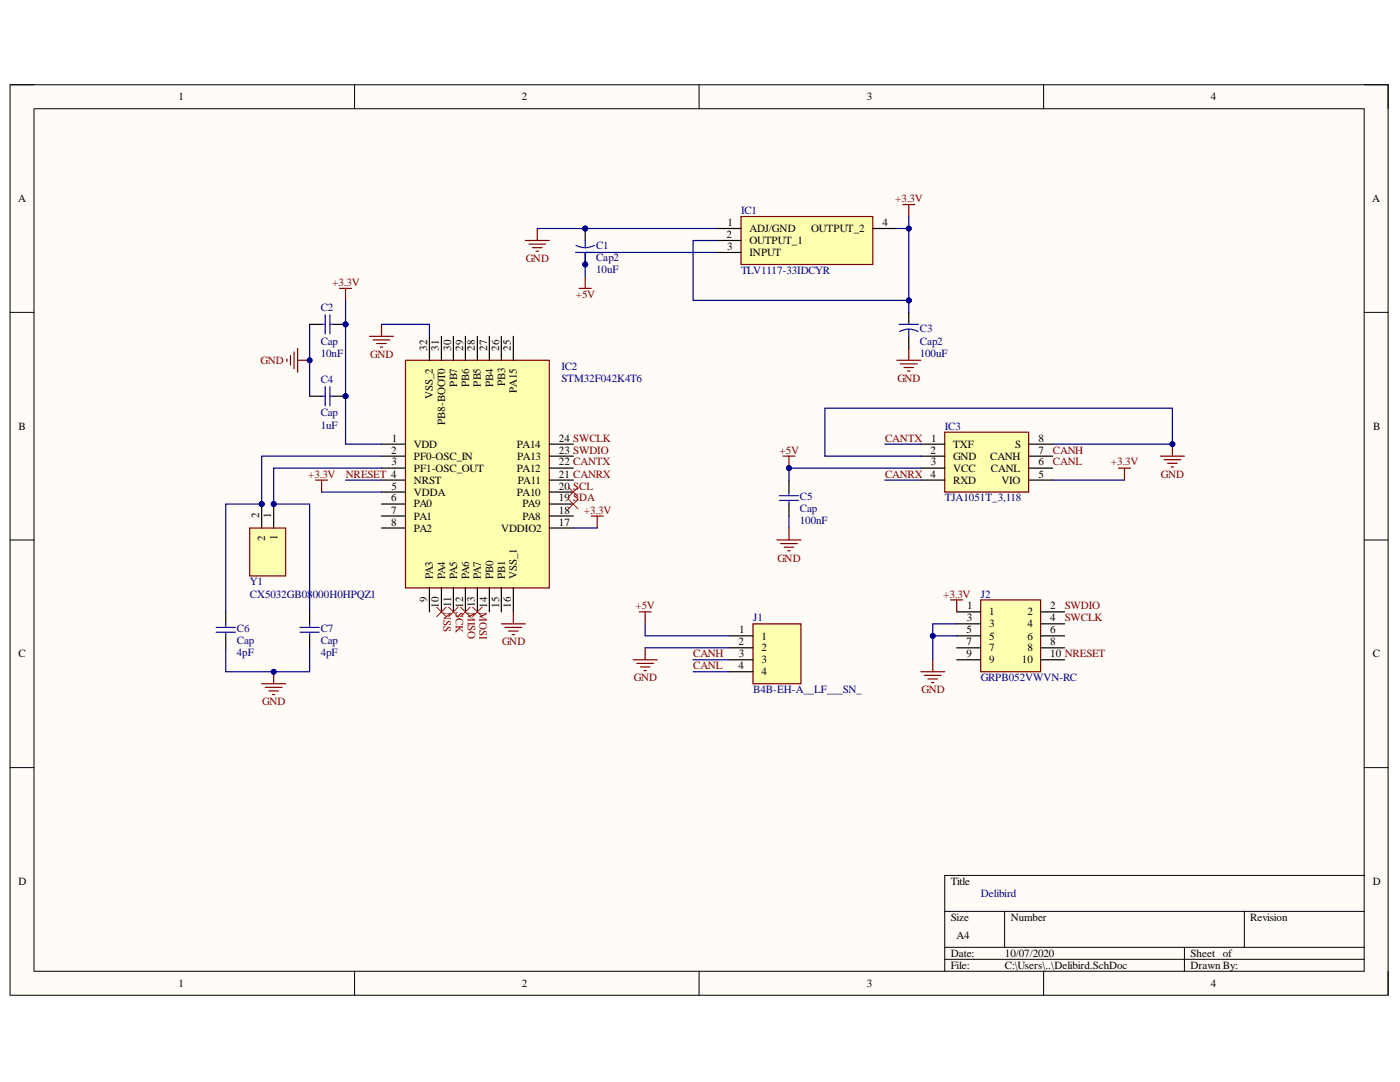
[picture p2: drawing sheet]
# Altium project Delibird.PrjPcb
1 sheet, 13 parts. Net scope: global (net labels, ports and power ports of the same name join across sheets).
Board file: Delibird.PcbDoc

## Sheet Delibird.SchDoc
size A4

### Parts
C1  Cap2  value 10uF  [C0805]
C2  value 10nF  [0805 - Capacitor]  (hidden comment: Capacitor - Nonpolarized)
C3  Cap2  value 100uF  [C0805]
C4  value 1uF  [0805 - Capacitor]  (hidden comment: Capacitor - Nonpolarized)
C5  value 100nF  [0805 - Capacitor]  (hidden comment: Capacitor - Nonpolarized)
C6  value 4pF  [0805 - Capacitor]  (hidden comment: Capacitor - Nonpolarized)
C7  value 4pF  [0805 - Capacitor]  (hidden comment: Capacitor - Nonpolarized)
IC1  TLV1117-33IDCYR  [SOT230P700X180-4N]
IC2  STM32F042K4T6  [QFP80P900X900X160-32N]
IC3  TJA1051T_3,118  [SOIC127P600X175-8N]
J1  B4B-EH-A__LF___SN_  [SHDR4W64P0X250_1X4_1250X380X600P]
J2  GRPB052VWVN-RC  [HDRV10W50P127_2X5_635X340X430P]
Y1  value 8MHz  [CX5032GB08000H0HPQZ1]  (hidden comment: Oscillator)

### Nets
+3.3V: C2.1 C3.1 C4.1 IC1.2(OUTPUT_1) IC1.4(OUTPUT_2) IC2.1(VDD) IC2.5(VDDA) IC2.17(VDDIO2) IC3.5(VIO) J2.1
+5V: C1.1 C5.1 IC1.3(INPUT) IC3.3(VCC) J1.1
GND: C1.2 C2.2 C3.2 C4.2 C5.2 C6.1 C7.1 IC1.1(ADJ/GND) IC2.16(VSS_1) IC2.32(VSS_2) IC3.2(GND) IC3.8(S) J1.2 J2.3 J2.5
CANH: IC3.7(CANH) J1.3
CANL: IC3.6(CANL) J1.4
CANRX: IC2.21(PA11) IC3.4(RXD)
CANTX: IC2.22(PA12) IC3.1(TXF)
MISO: IC2.12(PA6)
MOSI: IC2.13(PA7)
NRESET: IC2.4(NRST) J2.10
NSS: IC2.10(PA4)
SCK: IC2.11(PA5)
SCL: IC2.20(PA10)
SDA: IC2.19(PA9)
SWCLK: IC2.24(PA14) J2.4
SWDIO: IC2.23(PA13) J2.2
NetC6_2: C6.2 IC2.2(PF0-OSC_IN) Y1.2(OSC2)
NetC7_2: C7.2 IC2.3(PF1-OSC_OUT) Y1.1(OSC1)

Not connected (* = marked no-connect by the designer): IC2 6(PA0) 7(PA1) 8(PA2) 9(PA3) 14(PB0) 15(PB1) 18(PA8) 25(PA15) 26(PB3) 27(PB4) 28(PB5) 29(PB6) 30(PB7) 31(PB8-BOOT0); J2 6 7 8 9

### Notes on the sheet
- Delibird
